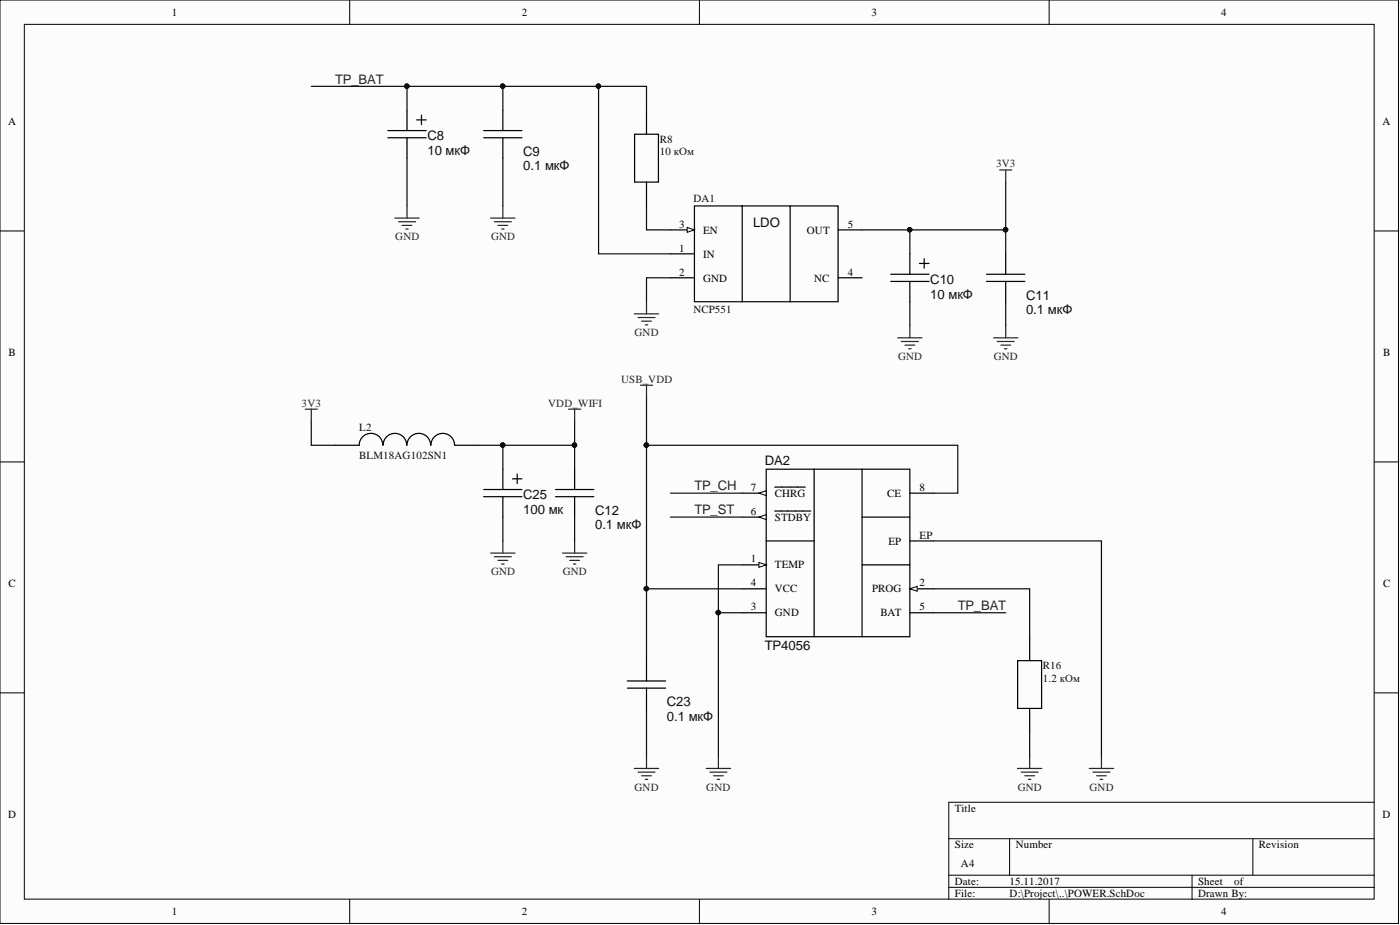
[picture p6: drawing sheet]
<svg xmlns="http://www.w3.org/2000/svg" width="292mm" height="193mm" viewBox="0 0 292 193" stroke-linecap="round" stroke-linejoin="round" font-family="sans-serif">
<g fill="#fcfcfc" stroke="#000" stroke-width=".21">
<path d="M0 0h291.8v192.6h-291.8z"/>
<path d="M5.1 5.1h281.6v182.5h-281.6z"/>
</g>
<g fill="none" stroke="#000" stroke-width=".21">
<path d="M73 0v5.1M145.9 0v5.1M218.9 0v5.1M0 48.2h5.1M286.8 48.2h5.1M0 96.4h5.1M286.8 96.4h5.1M0 144.5h5.1M286.8 144.5h5.1M198 175h88.8M210.6 175v7.6M261.4 175v7.6"/>
<path d="M286.8 167.4h-88.8v20.2M73 187.6v5.1M145.9 187.6v5.1M198 182.6h88.8M198 185.1h88.8M218.9 187.6v5.1M248.7 182.6v5"/>
</g>
<path d="M139.9 48h5" fill="none" stroke="#000" stroke-width=".25"/>
<path d="M143.4 47.5l1.5 .5-1.5 .5z" fill="#fcfcfc"/>
<path d="M143.4 47.5l1.5 .5-1.5 .5z" fill="none" stroke="#000" stroke-width=".21"/>
<g fill="none" stroke="#000" stroke-width=".25">
<path d="M80.9 28.7h8M80.9 27.2h8M84.9 23v4.2M84.9 28.7v4.3M86.9 25h2M87.9 24v2M100.9 28.7h8M100.9 27.2h8M104.9 23v4.2M104.9 28.7v4.3M132.4 28h5v10h-5zM134.9 23v5"/>
<path d="M134.9 38v5M139.9 53h5M139.9 57.9h5M144.9 43h10v19.9h-10zM154.9 43h10v19.9h-10M164.9 43h10v19.9h-10M174.9 57.9h5M174.9 48h5M185.9 58.7h7.9M185.9 57.2h7.9M189.8 53v4.2M189.8 58.7v4.2"/>
<path d="M191.8 55h2M192.8 54v1.9M205.8 58.7h8M205.8 57.2h8M209.8 53v4.2M209.8 58.7v4.2M79.9 92.9a2.46 2.46 0 0 0-2.5-2.5 2.46 2.46 0 0 0-2.5 2.5h-5M84.8 92.9a2.45 2.45 0 0 0-2.4-2.5 2.45 2.45 0 0 0-2.5 2.5M89.8 92.9a2.46 2.46 0 0 0-2.4-2.5 2.46 2.46 0 0 0-2.5 2.5M94.8 92.9a2.46 2.46 0 0 0-2.4-2.5 2.46 2.46 0 0 0-2.5 2.5M94.9 92.9h5M119.9 97.9v4.2"/>
<path d="M159.9 97.9h10v34.9h-10zM169.9 97.9h10v34.9h-10M179.9 97.9h9.9v34.9h-9.9M115.9 103.6h8M115.9 102.1h8M119.9 103.6v4.3M154.9 117.8h5M154.9 127.8h5M154.9 122.8h5"/>
</g>
<g fill="none" stroke="#262626" stroke-width=".25">
<path d="M208.6 35.5h2.5M209.8 35.5v2.5M82.4 45.5h5.1M83.1 46.3h3.6M83.9 47h2M84.7 47.8h.5M84.9 43v2.5M102.4 45.5h5.1M103.1 46.3h3.6M103.9 47h2M104.7 47.8h.5M104.9 43v2.5"/>
<path d="M132.4 65.5h5M133.1 66.2h3.6M133.9 67h2M134.6 67.8h.5M134.9 62.9v2.6M187.3 70.5h5.1M188.1 71.2h3.5M188.8 72h2.1M189.6 72.8h.5M189.8 67.9v2.6M207.3 70.5h5.1M208.1 71.2h3.5"/>
<path d="M208.8 72h2M209.6 72.8h.5M209.8 67.9v2.6M63.7 85.4h2.5M64.9 85.4v2.5M118.6 85.4h2.6M119.9 85.4v2.5M117.4 115.4h5M118.1 116.1h3.6M118.9 116.9h2M119.6 117.7h.5M119.9 112.8v2.6"/>
</g>
<path d="M158.3 117.3l1.6 .5-1.6 .5z" fill="#fcfcfc"/>
<path d="M158.3 117.3l1.6 .5-1.6 .5z" fill="none" stroke="#000" stroke-width=".21"/>
<path d="M189.8 122.8h5" fill="none" stroke="#000" stroke-width=".25"/>
<path d="M189.8 122.8l1.6-.5v1z" fill="#fcfcfc"/>
<path d="M189.8 122.8l1.6-.5v1z" fill="none" stroke="#000" stroke-width=".21"/>
<path d="M154.9 102.9h5M189.8 127.8h5" fill="none" stroke="#000" stroke-width=".25"/>
<path d="M158.3 102.9l1.6-.5v1z" fill="#fcfcfc"/>
<path d="M158.3 102.9l1.6-.5v1z" fill="none" stroke="#000" stroke-width=".21"/>
<path d="M154.9 107.9h5M161.6 101.6h6.4" fill="none" stroke="#000" stroke-width=".25"/>
<path d="M158.3 107.9l1.6-.5v1z" fill="#fcfcfc"/>
<path d="M158.3 107.9l1.6-.5v1z" fill="none" stroke="#000" stroke-width=".21"/>
<g fill="none" stroke="#000" stroke-width=".25">
<path d="M104.9 97.9v4.2M106.9 99.9h2M107.9 98.9v2M100.9 103.6h8M100.9 102.1h8M104.9 103.6v4.3M159.9 112.8h10M161.6 106.6h7.6M179.9 107.9h9.9M179.9 117.8h9.9M189.8 102.9h5M189.8 112.8h5"/>
<path d="M134.9 137.8v4.3M212.3 137.8h5v10h-5zM214.8 132.8v5M130.9 143.6h8M130.9 142.1h8M134.9 143.6v4.2M214.8 147.8v5"/>
</g>
<g fill="none" stroke="#262626" stroke-width=".25">
<path d="M133.6 80.4h2.6M134.9 80.4v2.5M102.4 115.4h5.1M103.1 116.1h3.6M103.9 116.9h2M104.7 117.7h.5M104.9 112.8v2.6M134.9 157.8v2.5M149.9 157.8v2.5M214.8 157.8v2.5M229.8 157.8v2.5M132.4 160.3h5"/>
<path d="M133.1 161.1h3.6M133.9 161.8h2M134.6 162.6h.5M147.4 160.3h5M148.1 161.1h3.6M148.9 161.8h2M149.6 162.6h.5M212.3 160.3h5.1M213.1 161.1h3.5M213.8 161.8h2M214.6 162.6h.5M227.3 160.3h5"/>
<path d="M228 161.1h3.6M228.8 161.8h2M229.6 162.6h.5"/>
</g>
<g fill="none" stroke="#0e0e0e" stroke-width=".25">
<path d="M64.9 18h40v5M84.9 18v5M104.9 18h30v5M124.9 18v35h15M84.9 33v10M104.9 33v10M209.8 38v10M134.9 43v5h5M139.9 57.9h-5v5M179.9 48h9.9v5M189.8 48h20v5M189.8 62.9v5"/>
<path d="M209.8 62.9v5M64.9 87.9v5h5M104.9 92.9v5M119.9 87.9v5h-20M119.9 92.9v5M134.9 92.9h64.9v10h-5M134.9 82.9v39.9h20M104.9 107.9v4.9M119.9 107.9v4.9M139.9 102.9h15M139.9 107.9h15M154.9 117.8h-5v10"/>
<path d="M194.8 112.8h35v45M134.9 122.8v15M154.9 127.8h-5v30M194.8 122.8h20v10M194.8 127.8h15M134.9 147.8v10M214.8 152.8v5"/>
</g>
<g fill="#0e0e0e" stroke="#0e0e0e" stroke-width=".21">
<circle cx="84.9" cy="18" r=".47"/>
<circle cx="189.8" cy="47.9" r=".47"/>
<circle cx="209.8" cy="47.9" r=".47"/>
<circle cx="124.9" cy="18" r=".47"/>
<circle cx="119.9" cy="92.9" r=".47"/>
<circle cx="134.9" cy="122.8" r=".47"/>
<circle cx="149.9" cy="127.8" r=".47"/>
<circle cx="134.9" cy="92.9" r=".47"/>
<circle cx="104.9" cy="92.9" r=".47"/>
<circle cx="104.9" cy="18" r=".47"/>
</g>
<g font-size="2.7" fill="#262626">
<text x="69.9" y="17.4">TP_BAT</text>
<text x="144.9" y="102.3">TP_CH</text>
<text x="144.9" y="107.3">TP_ST</text>
<text x="199.8" y="127.3">TP_BAT</text>
</g>
<g font-size="2.7" fill="#0e0e0e">
<text x="89.2" y="29.3">C8</text>
<text x="89.2" y="32.3">10 мкФ</text>
<text x="109.2" y="35.6">0.1 мкФ</text>
<text x="109.2" y="32.5">C9</text>
<text x="157.1" y="47.4">LDO</text>
<text x="194.1" y="59.2">C10</text>
<text x="194.1" y="62.3">10 мкФ</text>
<text x="214.1" y="65.5">0.1 мкФ</text>
<text x="214.1" y="62.5">C11</text>
<text x="159.6" y="97.1">DA2</text>
<text x="109.2" y="107.2">100 мк</text>
<text x="109.2" y="104.1">C25</text>
<text x="124.2" y="107.4">C12</text>
<text x="124.2" y="110.4">0.1 мкФ</text>
<text x="159.6" y="135.6">TP4056</text>
<text x="139.1" y="147.3">C23</text>
<text x="139.1" y="150.4">0.1 мкФ</text>
</g>
<g font-size="2.3">
<text x="35.9" y="3.3">1</text>
<text x="108.9" y="3.3">2</text>
<text x="181.8" y="3.3">3</text>
<text x="254.8" y="3.3">4</text>
<text x="1.7" y="26.1">A</text>
<text x="288.5" y="26.1">A</text>
<text x="141.7" y="47.5">3</text>
<text x="176.9" y="47.5">5</text>
<text x="141.7" y="52.5">1</text>
<text x="146.7" y="48.8">EN</text>
<text x="146.7" y="53.8">IN</text>
<text x="168.3" y="48.8">OUT</text>
<text x="141.7" y="57.5">2</text>
<text x="146.7" y="58.8">GND</text>
<text x="169.9" y="58.8">NC</text>
<text x="176.9" y="57.5">4</text>
<text x="1.8" y="74.3">B</text>
<text x="288.6" y="74.3">B</text>
<text x="156.7" y="102.4">7</text>
<text x="156.7" y="107.4">6</text>
<text x="161.7" y="103.6">CHRG</text>
<text x="185.1" y="103.6">CE</text>
<text x="191.9" y="102.4">8</text>
<text x="161.7" y="108.6">STDBY</text>
<text x="185.4" y="113.6">EP</text>
<text x="191.9" y="112.3">EP</text>
<text x="156.7" y="117.3">1</text>
<text x="161.7" y="118.6">TEMP</text>
<text x="1.8" y="122.5">C</text>
<text x="156.7" y="122.3">4</text>
<text x="161.7" y="123.6">VCC</text>
<text x="182" y="123.6">PROG</text>
<text x="191.9" y="122.3">2</text>
<text x="288.6" y="122.5">C</text>
<text x="156.7" y="127.3">3</text>
<text x="161.7" y="128.6">GND</text>
<text x="183.7" y="128.6">BAT</text>
<text x="191.9" y="127.3">5</text>
<text x="1.7" y="170.7">D</text>
<text x="199.2" y="169.4">Title</text>
<text x="288.5" y="170.7">D</text>
<text x="199.2" y="177">Size</text>
<text x="211.9" y="177">Number</text>
<text x="262.7" y="177">Revision</text>
<text x="199.2" y="184.6">Date:</text>
<text x="200.5" y="180.8">A4</text>
<text x="210.6" y="184.6">15.11.2017</text>
<text x="250" y="184.6">Sheet</text>
<text x="257.5" y="184.6">of</text>
<text x="35.9" y="190.9">1</text>
<text x="108.9" y="190.9">2</text>
<text x="181.8" y="190.9">3</text>
<text x="199.2" y="187.1">File:</text>
<text x="210.6" y="187.1">D:\Project\..\POWER.SchDoc</text>
<text x="250" y="187.1">Drawn By:</text>
<text x="254.8" y="190.9">4</text>
</g>
<g font-size="2.3" fill="#0e0e0e">
<text x="137.6" y="29.8">R8</text>
<text x="137.6" y="32.3">10 кОм</text>
<text x="144.7" y="42.2">DA1</text>
<text x="144.7" y="65.3">NCP551</text>
<text x="75" y="89.9">L2</text>
<text x="75" y="95.7">BLM18AG102SN1</text>
<text x="217.6" y="139.6">R16</text>
<text x="217.6" y="142.2">1.2 кОм</text>
</g>
<g font-size="2.3" fill="#262626">
<text x="207.9" y="34.9">3V3</text>
<text x="82.5" y="50">GND</text>
<text x="102.4" y="50">GND</text>
<text x="132.4" y="70.1">GND</text>
<text x="187.4" y="75.1">GND</text>
<text x="207.3" y="75.1">GND</text>
<text x="129.6" y="79.9">USB_VDD</text>
<text x="62.9" y="84.9">3V3</text>
<text x="114.4" y="84.9">VDD_WIFI</text>
<text x="102.4" y="119.9">GND</text>
<text x="117.4" y="119.9">GND</text>
<text x="132.4" y="164.9">GND</text>
<text x="147.4" y="164.9">GND</text>
<text x="212.3" y="164.9">GND</text>
<text x="227.3" y="164.9">GND</text>
</g>
</svg>
